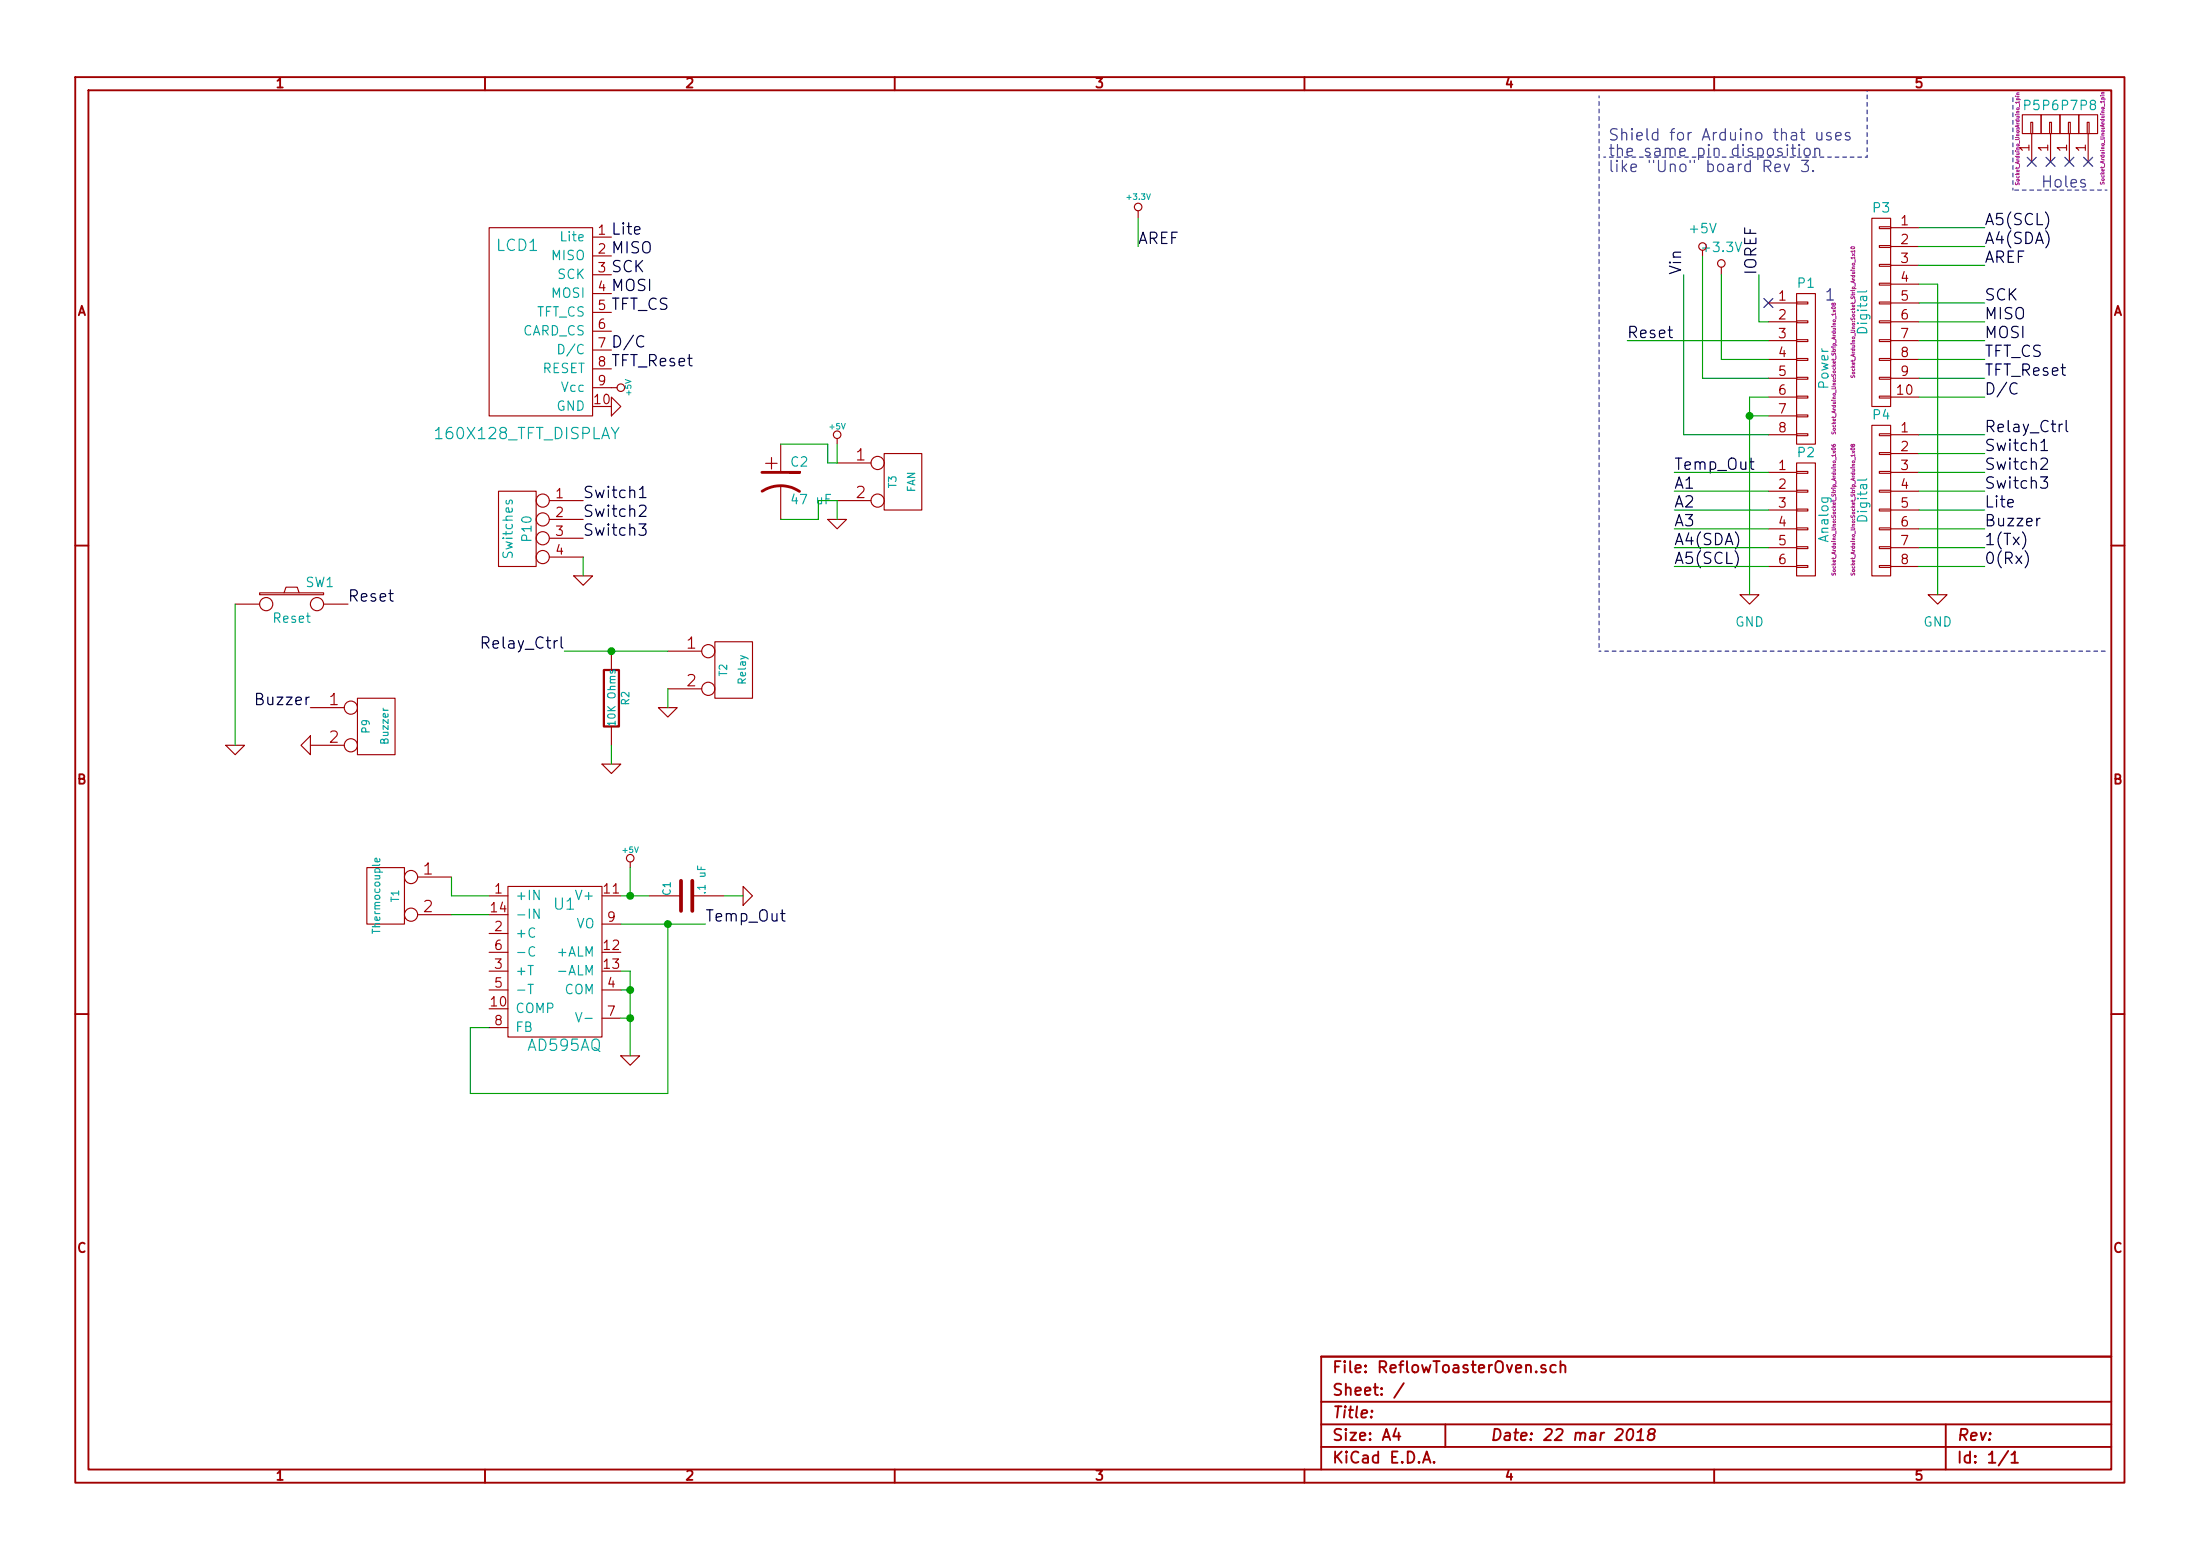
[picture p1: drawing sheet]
EESchema Schematic File Version 2
LIBS:power
LIBS:device
LIBS:transistors
LIBS:conn
LIBS:linear
LIBS:regul
LIBS:74xx
LIBS:cmos4000
LIBS:adc-dac
LIBS:memory
LIBS:xilinx
LIBS:special
LIBS:microcontrollers
LIBS:dsp
LIBS:microchip
LIBS:analog_switches
LIBS:motorola
LIBS:texas
LIBS:intel
LIBS:audio
LIBS:interface
LIBS:digital-audio
LIBS:philips
LIBS:display
LIBS:cypress
LIBS:siliconi
LIBS:opto
LIBS:atmel
LIBS:contrib
LIBS:valves
LIBS:ReflowToasterOven-cache
LIBS:ReflowToasterOven-cache
EELAYER 27 0
EELAYER END
$Descr A4 11693 8268
encoding utf-8
Sheet 1 1
Title ""
Date "22 mar 2018"
Rev ""
Comp ""
Comment1 ""
Comment2 ""
Comment3 ""
Comment4 ""
$EndDescr
Text Label 8950 1450 1    60   ~ 0
Vin
Text Label 9350 1450 1    60   ~ 0
IOREF
Text Label 8900 2500 0    60   ~ 0
Temp_Out
Text Label 8900 2600 0    60   ~ 0
A1
Text Label 8900 2700 0    60   ~ 0
A2
Text Label 8900 2800 0    60   ~ 0
A3
Text Label 8900 2900 0    60   ~ 0
A4(SDA)
Text Label 8900 3000 0    60   ~ 0
A5(SCL)
Text Label 10550 3000 0    60   ~ 0
0(Rx)
Text Label 10550 2800 0    60   ~ 0
Buzzer
Text Label 10550 2900 0    60   ~ 0
1(Tx)
Text Label 10550 2700 0    60   ~ 0
Lite
Text Label 10550 2600 0    60   ~ 0
Switch3
Text Label 10550 2500 0    60   ~ 0
Switch2
Text Label 10550 2400 0    60   ~ 0
Switch1
Text Label 10550 2300 0    60   ~ 0
Relay_Ctrl
Text Label 10550 2100 0    60   ~ 0
D/C
Text Label 10550 2000 0    60   ~ 0
TFT_Reset
Text Label 10550 1900 0    60   ~ 0
TFT_CS
Text Label 10550 1800 0    60   ~ 0
MOSI
Text Label 10550 1700 0    60   ~ 0
MISO
Text Label 10550 1600 0    60   ~ 0
SCK
Text Label 10550 1400 0    60   ~ 0
AREF
NoConn ~ 9400 1600
Text Label 10550 1300 0    60   ~ 0
A4(SDA)
Text Label 10550 1200 0    60   ~ 0
A5(SCL)
Text Notes 10850 1000 0    60   ~ 0
Holes
Text Notes 8550 750  0    60   ~ 0
Shield for Arduino that uses\nthe same pin disposition\nlike "Uno" board Rev 3.
$Comp
L CONN_01X08 P1
U 1 1
P 9600 1950
F 0 "P1" H 9600 2400 50  0000 C CNN
F 1 "Power" V 9700 1950 50  0000 C CNN
F 2 "Socket_Arduino_Uno:Socket_Strip_Arduino_1x08" V 9750 1950 20  0000 C CNN
F 3 "" H 9600 1950 50  0000 C CNN
	1    9600 1950
	1    0    0    -1  
$EndComp
Text Label 8650 1800 0    60   ~ 0
Reset
$Comp
L +3.3V #PWR01
U 1 1
P 9150 1450
F 0 "#PWR01" H 9150 1300 50  0001 C CNN
F 1 "+3.3V" H 9150 1590 50  0000 C CNN
F 2 "" H 9150 1450 50  0000 C CNN
F 3 "" H 9150 1450 50  0000 C CNN
	1    9150 1450
	1    0    0    -1  
$EndComp
$Comp
L +5V #PWR02
U 1 1
P 9050 1350
F 0 "#PWR02" H 9050 1200 50  0001 C CNN
F 1 "+5V" H 9050 1490 50  0000 C CNN
F 2 "" H 9050 1350 50  0000 C CNN
F 3 "" H 9050 1350 50  0000 C CNN
	1    9050 1350
	1    0    0    -1  
$EndComp
$Comp
L GND #PWR03
U 1 1
P 9300 3150
F 0 "#PWR03" H 9300 2900 50  0001 C CNN
F 1 "GND" H 9300 3000 50  0000 C CNN
F 2 "" H 9300 3150 50  0000 C CNN
F 3 "" H 9300 3150 50  0000 C CNN
	1    9300 3150
	1    0    0    -1  
$EndComp
$Comp
L GND #PWR04
U 1 1
P 10300 3150
F 0 "#PWR04" H 10300 2900 50  0001 C CNN
F 1 "GND" H 10300 3000 50  0000 C CNN
F 2 "" H 10300 3150 50  0000 C CNN
F 3 "" H 10300 3150 50  0000 C CNN
	1    10300 3150
	1    0    0    -1  
$EndComp
$Comp
L CONN_01X06 P2
U 1 1
P 9600 2750
F 0 "P2" H 9600 3100 50  0000 C CNN
F 1 "Analog" V 9700 2750 50  0000 C CNN
F 2 "Socket_Arduino_Uno:Socket_Strip_Arduino_1x06" V 9750 2800 20  0000 C CNN
F 3 "" H 9600 2750 50  0000 C CNN
	1    9600 2750
	1    0    0    -1  
$EndComp
$Comp
L CONN_01X01 P5
U 1 1
P 10800 650
F 0 "P5" V 10900 650 50  0000 C CNN
F 1 "CONN_01X01" V 10900 650 50  0001 C CNN
F 2 "Socket_Arduino_Uno:Arduino_1pin" H 10721 724 20  0000 C CNN
F 3 "" H 10800 650 50  0000 C CNN
	1    10800 650 
	0    -1   -1   0   
$EndComp
$Comp
L CONN_01X01 P6
U 1 1
P 10900 650
F 0 "P6" V 11000 650 50  0000 C CNN
F 1 "CONN_01X01" V 11000 650 50  0001 C CNN
F 2 "Socket_Arduino_Uno:Arduino_1pin" H 10900 650 20  0001 C CNN
F 3 "" H 10900 650 50  0000 C CNN
	1    10900 650 
	0    -1   -1   0   
$EndComp
$Comp
L CONN_01X01 P7
U 1 1
P 11000 650
F 0 "P7" V 11100 650 50  0000 C CNN
F 1 "CONN_01X01" V 11100 650 50  0001 C CNN
F 2 "Socket_Arduino_Uno:Arduino_1pin" V 11000 650 20  0001 C CNN
F 3 "" H 11000 650 50  0000 C CNN
	1    11000 650 
	0    -1   -1   0   
$EndComp
$Comp
L CONN_01X01 P8
U 1 1
P 11100 650
F 0 "P8" V 11200 650 50  0000 C CNN
F 1 "CONN_01X01" V 11200 650 50  0001 C CNN
F 2 "Socket_Arduino_Uno:Arduino_1pin" H 11024 572 20  0000 C CNN
F 3 "" H 11100 650 50  0000 C CNN
	1    11100 650 
	0    -1   -1   0   
$EndComp
NoConn ~ 10800 850 
NoConn ~ 10900 850 
NoConn ~ 11000 850 
NoConn ~ 11100 850 
$Comp
L CONN_01X08 P4
U 1 1
P 10000 2650
F 0 "P4" H 10000 3100 50  0000 C CNN
F 1 "Digital" V 10100 2650 50  0000 C CNN
F 2 "Socket_Arduino_Uno:Socket_Strip_Arduino_1x08" V 10150 2600 20  0000 C CNN
F 3 "" H 10000 2650 50  0000 C CNN
	1    10000 2650
	-1   0    0    -1  
$EndComp
$Comp
L CONN_01X10 P3
U 1 1
P 10000 1650
F 0 "P3" H 10000 2200 50  0000 C CNN
F 1 "Digital" V 10100 1650 50  0000 C CNN
F 2 "Socket_Arduino_Uno:Socket_Strip_Arduino_1x10" V 10150 1650 20  0000 C CNN
F 3 "" H 10000 1650 50  0000 C CNN
	1    10000 1650
	-1   0    0    -1  
$EndComp
Text Notes 9700 1600 0    60   ~ 0
1
$Comp
L AD595AQ U1
U 1 1
P 2950 5100
F 0 "U1" H 3000 5400 60  0000 C CNN
F 1 "AD595AQ" H 3000 4650 60  0000 C CNN
F 2 "" H 2950 5100 60  0000 C CNN
F 3 "" H 2950 5100 60  0000 C CNN
F 4 "584-AD595AQ" H 2950 5100 60  0001 C CNN "Mouser Part Number"
	1    2950 5100
	1    0    0    -1  
$EndComp
$Comp
L 160X128_TFT_DISPLAY LCD1
U 1 1
P 2850 1700
F 0 "LCD1" H 2950 2100 60  0000 C CNN
F 1 "160X128_TFT_DISPLAY" H 2900 1100 60  0000 C CNN
F 2 "" H 2850 1700 60  0000 C CNN
F 3 "" H 2850 1700 60  0000 C CNN
F 4 "855-M20-9771046" H 2850 1700 60  0001 C CNN "Mouser Part Number"
	1    2850 1700
	-1   0    0    -1  
$EndComp
$Comp
L SW_PUSH SW1
U 1 1
P 1550 3200
F 0 "SW1" H 1700 3310 50  0000 C CNN
F 1 "Reset" H 1550 3120 50  0000 C CNN
F 2 "~" H 1550 3200 60  0000 C CNN
F 3 "~" H 1550 3200 60  0000 C CNN
	1    1550 3200
	1    0    0    -1  
$EndComp
$Comp
L GND #PWR05
U 1 1
P 1250 3950
F 0 "#PWR05" H 1250 3950 30  0001 C CNN
F 1 "GND" H 1250 3880 30  0001 C CNN
F 2 "" H 1250 3950 60  0000 C CNN
F 3 "" H 1250 3950 60  0000 C CNN
	1    1250 3950
	1    0    0    -1  
$EndComp
Text Label 1850 3200 0    60   ~ 0
Reset
$Comp
L CONN_4 P10
U 1 1
P 2750 2800
F 0 "P10" V 2700 2800 50  0000 C CNN
F 1 "Switches" V 2800 2800 50  0000 C CNN
F 2 "~" H 2750 2800 60  0000 C CNN
F 3 "~" H 2750 2800 60  0000 C CNN
F 4 "855-M20-9730446" V 2750 2800 60  0001 C CNN "Mouser Part Number"
	1    2750 2800
	-1   0    0    -1  
$EndComp
$Comp
L GND #PWR06
U 1 1
P 3100 3050
F 0 "#PWR06" H 3100 3050 30  0001 C CNN
F 1 "GND" H 3100 2980 30  0001 C CNN
F 2 "" H 3100 3050 60  0000 C CNN
F 3 "" H 3100 3050 60  0000 C CNN
	1    3100 3050
	1    0    0    -1  
$EndComp
Text Label 3250 1250 0    60   ~ 0
Lite
Text Label 3250 1350 0    60   ~ 0
MISO
Text Label 3250 1450 0    60   ~ 0
SCK
Text Label 3250 1550 0    60   ~ 0
MOSI
Text Label 3250 1650 0    60   ~ 0
TFT_CS
Text Label 3250 1850 0    60   ~ 0
D/C
Text Label 3250 1950 0    60   ~ 0
TFT_Reset
$Comp
L +5V #PWR07
U 1 1
P 3250 2050
F 0 "#PWR07" H 3250 2140 20  0001 C CNN
F 1 "+5V" H 3250 2140 30  0000 C CNN
F 2 "" H 3250 2050 60  0000 C CNN
F 3 "" H 3250 2050 60  0000 C CNN
	1    3250 2050
	0    1    1    0   
$EndComp
$Comp
L GND #PWR08
U 1 1
P 3250 2150
F 0 "#PWR08" H 3250 2150 30  0001 C CNN
F 1 "GND" H 3250 2080 30  0001 C CNN
F 2 "" H 3250 2150 60  0000 C CNN
F 3 "" H 3250 2150 60  0000 C CNN
	1    3250 2150
	0    -1   -1   0   
$EndComp
Text Label 3100 2650 0    60   ~ 0
Switch1
Text Label 3100 2750 0    60   ~ 0
Switch2
Text Label 3100 2850 0    60   ~ 0
Switch3
$Comp
L +3.3V #PWR09
U 1 1
P 6050 1150
F 0 "#PWR09" H 6050 1110 30  0001 C CNN
F 1 "+3.3V" H 6050 1260 30  0000 C CNN
F 2 "" H 6050 1150 60  0000 C CNN
F 3 "" H 6050 1150 60  0000 C CNN
	1    6050 1150
	1    0    0    -1  
$EndComp
Text Label 6050 1300 0    60   ~ 0
AREF
$Comp
L +5V #PWR010
U 1 1
P 3350 4600
F 0 "#PWR010" H 3350 4690 20  0001 C CNN
F 1 "+5V" H 3350 4690 30  0000 C CNN
F 2 "" H 3350 4600 60  0000 C CNN
F 3 "" H 3350 4600 60  0000 C CNN
	1    3350 4600
	1    0    0    -1  
$EndComp
$Comp
L GND #PWR011
U 1 1
P 3350 5600
F 0 "#PWR011" H 3350 5600 30  0001 C CNN
F 1 "GND" H 3350 5530 30  0001 C CNN
F 2 "" H 3350 5600 60  0000 C CNN
F 3 "" H 3350 5600 60  0000 C CNN
	1    3350 5600
	1    0    0    -1  
$EndComp
$Comp
L C C1
U 1 1
P 3650 4750
F 0 "C1" H 3650 4850 40  0000 L CNN
F 1 ".1 uF" H 3656 4665 40  0000 L CNN
F 2 "~" H 3688 4600 30  0000 C CNN
F 3 "~" H 3650 4750 60  0000 C CNN
F 4 "21RZ310-RC" H 3650 4750 60  0001 C CNN "Mouser Part Number"
	1    3650 4750
	0    -1   -1   0   
$EndComp
$Comp
L CONN_2 T1
U 1 1
P 2050 4750
F 0 "T1" V 2000 4750 40  0000 C CNN
F 1 "Thermocouple" V 2100 4750 40  0000 C CNN
F 2 "~" H 2050 4750 60  0000 C CNN
F 3 "~" H 2050 4750 60  0000 C CNN
F 4 "649-220316-H021B01LF" V 2050 4750 60  0001 C CNN "Mouser Part Number"
	1    2050 4750
	-1   0    0    -1  
$EndComp
$Comp
L GND #PWR012
U 1 1
P 3950 4750
F 0 "#PWR012" H 3950 4750 30  0001 C CNN
F 1 "GND" H 3950 4680 30  0001 C CNN
F 2 "" H 3950 4750 60  0000 C CNN
F 3 "" H 3950 4750 60  0000 C CNN
	1    3950 4750
	0    -1   -1   0   
$EndComp
Text Label 3750 4900 0    60   ~ 0
Temp_Out
$Comp
L CONN_2 T2
U 1 1
P 3900 3550
F 0 "T2" V 3850 3550 40  0000 C CNN
F 1 "Relay" V 3950 3550 40  0000 C CNN
F 2 "~" H 3900 3550 60  0000 C CNN
F 3 "~" H 3900 3550 60  0000 C CNN
F 4 "649-220316-H021B01LF" V 3900 3550 60  0001 C CNN "Mouser Part Number"
	1    3900 3550
	1    0    0    -1  
$EndComp
$Comp
L GND #PWR013
U 1 1
P 3550 3750
F 0 "#PWR013" H 3550 3750 30  0001 C CNN
F 1 "GND" H 3550 3680 30  0001 C CNN
F 2 "" H 3550 3750 60  0000 C CNN
F 3 "" H 3550 3750 60  0000 C CNN
	1    3550 3750
	1    0    0    -1  
$EndComp
$Comp
L R R2
U 1 1
P 3250 3700
F 0 "R2" V 3330 3700 40  0000 C CNN
F 1 "10K Ohms" V 3257 3701 40  0000 C CNN
F 2 "~" V 3180 3700 30  0000 C CNN
F 3 "~" H 3250 3700 30  0000 C CNN
F 4 "660-MS1/4DCT52R1002" V 3250 3700 60  0001 C CNN "Mouser Part Number"
	1    3250 3700
	1    0    0    -1  
$EndComp
Wire Notes Line
	8525 825  9925 825 
Wire Notes Line
	9925 825  9925 475 
Wire Wire Line
	9350 1450 9350 1700
Wire Wire Line
	9350 1700 9400 1700
Wire Wire Line
	9400 1900 9150 1900
Wire Wire Line
	9400 2000 9050 2000
Wire Wire Line
	9400 2300 8950 2300
Wire Wire Line
	9400 2100 9300 2100
Wire Wire Line
	9400 2200 9300 2200
Connection ~ 9300 2200
Wire Wire Line
	8950 2300 8950 1450
Wire Wire Line
	9050 2000 9050 1350
Wire Wire Line
	9150 1900 9150 1450
Wire Wire Line
	9400 2500 8900 2500
Wire Wire Line
	9400 2600 8900 2600
Wire Wire Line
	9400 2700 8900 2700
Wire Wire Line
	9400 2800 8900 2800
Wire Wire Line
	9400 2900 8900 2900
Wire Wire Line
	9400 3000 8900 3000
Wire Wire Line
	10200 2100 10550 2100
Wire Wire Line
	10200 2000 10550 2000
Wire Wire Line
	10200 1900 10550 1900
Wire Wire Line
	10200 1800 10550 1800
Wire Wire Line
	10200 1700 10550 1700
Wire Wire Line
	10200 1600 10550 1600
Wire Wire Line
	10200 1400 10550 1400
Wire Wire Line
	10200 1300 10550 1300
Wire Wire Line
	10200 1200 10550 1200
Wire Wire Line
	10200 3000 10550 3000
Wire Wire Line
	10200 2900 10550 2900
Wire Wire Line
	10200 2800 10550 2800
Wire Wire Line
	10200 2700 10550 2700
Wire Wire Line
	10200 2600 10550 2600
Wire Wire Line
	10200 2500 10550 2500
Wire Wire Line
	10200 2400 10550 2400
Wire Wire Line
	10200 2300 10550 2300
Wire Wire Line
	10200 1500 10300 1500
Wire Wire Line
	10300 1500 10300 3150
Wire Wire Line
	9300 2100 9300 3150
Wire Notes Line
	8500 500  8500 3450
Wire Notes Line
	8500 3450 11200 3450
Wire Wire Line
	9400 1800 8650 1800
Wire Notes Line
	11200 1000 10700 1000
Wire Notes Line
	10700 1000 10700 500 
Wire Wire Line
	1250 3200 1250 3950
Wire Wire Line
	3100 2950 3100 3050
Wire Wire Line
	6050 1150 6050 1300
Wire Wire Line
	2400 4850 2600 4850
Wire Wire Line
	2400 4650 2400 4750
Wire Wire Line
	2400 4750 2600 4750
Wire Wire Line
	3300 4750 3450 4750
Wire Wire Line
	3350 4600 3350 4750
Connection ~ 3350 4750
Wire Wire Line
	3300 5400 3350 5400
Wire Wire Line
	3350 5150 3350 5600
Wire Wire Line
	3850 4750 3950 4750
Wire Wire Line
	3300 5150 3350 5150
Connection ~ 3350 5400
Wire Wire Line
	3300 5250 3350 5250
Connection ~ 3350 5250
Wire Wire Line
	3300 4900 3750 4900
Wire Wire Line
	3550 4900 3550 5800
Wire Wire Line
	3550 5800 2500 5800
Wire Wire Line
	2500 5800 2500 5450
Wire Wire Line
	2500 5450 2600 5450
Connection ~ 3550 4900
Wire Wire Line
	3550 3650 3550 3750
Wire Wire Line
	3000 3450 3550 3450
Connection ~ 3250 3450
$Comp
L GND #PWR014
U 1 1
P 3250 4050
F 0 "#PWR014" H 3250 4050 30  0001 C CNN
F 1 "GND" H 3250 3980 30  0001 C CNN
F 2 "" H 3250 4050 60  0000 C CNN
F 3 "" H 3250 4050 60  0000 C CNN
	1    3250 4050
	1    0    0    -1  
$EndComp
Wire Wire Line
	3250 3950 3250 4050
Text Label 3000 3450 2    60   ~ 0
Relay_Ctrl
$Comp
L CONN_2 T3
U 1 1
P 4800 2550
F 0 "T3" V 4750 2550 40  0000 C CNN
F 1 "FAN" V 4850 2550 40  0000 C CNN
F 2 "~" H 4800 2550 60  0000 C CNN
F 3 "~" H 4800 2550 60  0000 C CNN
F 4 "649-220316-H021B01LF" V 4800 2550 60  0001 C CNN "Mouser Part Number"
	1    4800 2550
	1    0    0    -1  
$EndComp
$Comp
L GND #PWR015
U 1 1
P 4450 2750
F 0 "#PWR015" H 4450 2750 30  0001 C CNN
F 1 "GND" H 4450 2680 30  0001 C CNN
F 2 "" H 4450 2750 60  0000 C CNN
F 3 "" H 4450 2750 60  0000 C CNN
	1    4450 2750
	1    0    0    -1  
$EndComp
$Comp
L +5V #PWR016
U 1 1
P 4450 2350
F 0 "#PWR016" H 4450 2440 20  0001 C CNN
F 1 "+5V" H 4450 2440 30  0000 C CNN
F 2 "" H 4450 2350 60  0000 C CNN
F 3 "" H 4450 2350 60  0000 C CNN
	1    4450 2350
	1    0    0    -1  
$EndComp
Wire Wire Line
	4450 2350 4450 2450
Wire Wire Line
	4450 2650 4450 2750
$Comp
L CP1 C2
U 1 1
P 4150 2550
F 0 "C2" H 4200 2650 50  0000 L CNN
F 1 "47 uF" H 4200 2450 50  0000 L CNN
F 2 "C1V6.3" H 4150 2550 60  0001 C CNN
F 3 "~" H 4150 2550 60  0000 C CNN
F 4 "140-REA470M1HBK0611P" H 4150 2550 60  0001 C CNN "Mouser Part Number"
	1    4150 2550
	1    0    0    -1  
$EndComp
Wire Wire Line
	4150 2350 4400 2350
Wire Wire Line
	4400 2350 4400 2450
Wire Wire Line
	4400 2450 4450 2450
Wire Wire Line
	4150 2750 4350 2750
Wire Wire Line
	4350 2750 4350 2650
Wire Wire Line
	4350 2650 4450 2650
$Comp
L CONN_2 P9
U 1 1
P 2000 3850
F 0 "P9" V 1950 3850 40  0000 C CNN
F 1 "Buzzer" V 2050 3850 40  0000 C CNN
F 2 "~" H 2000 3850 60  0000 C CNN
F 3 "~" H 2000 3850 60  0000 C CNN
	1    2000 3850
	1    0    0    -1  
$EndComp
$Comp
L GND #PWR017
U 1 1
P 1650 3950
F 0 "#PWR017" H 1650 3950 30  0001 C CNN
F 1 "GND" H 1650 3880 30  0001 C CNN
F 2 "" H 1650 3950 60  0000 C CNN
F 3 "" H 1650 3950 60  0000 C CNN
	1    1650 3950
	0    1    1    0   
$EndComp
Text Label 1650 3750 2    60   ~ 0
Buzzer
$EndSCHEMATC
